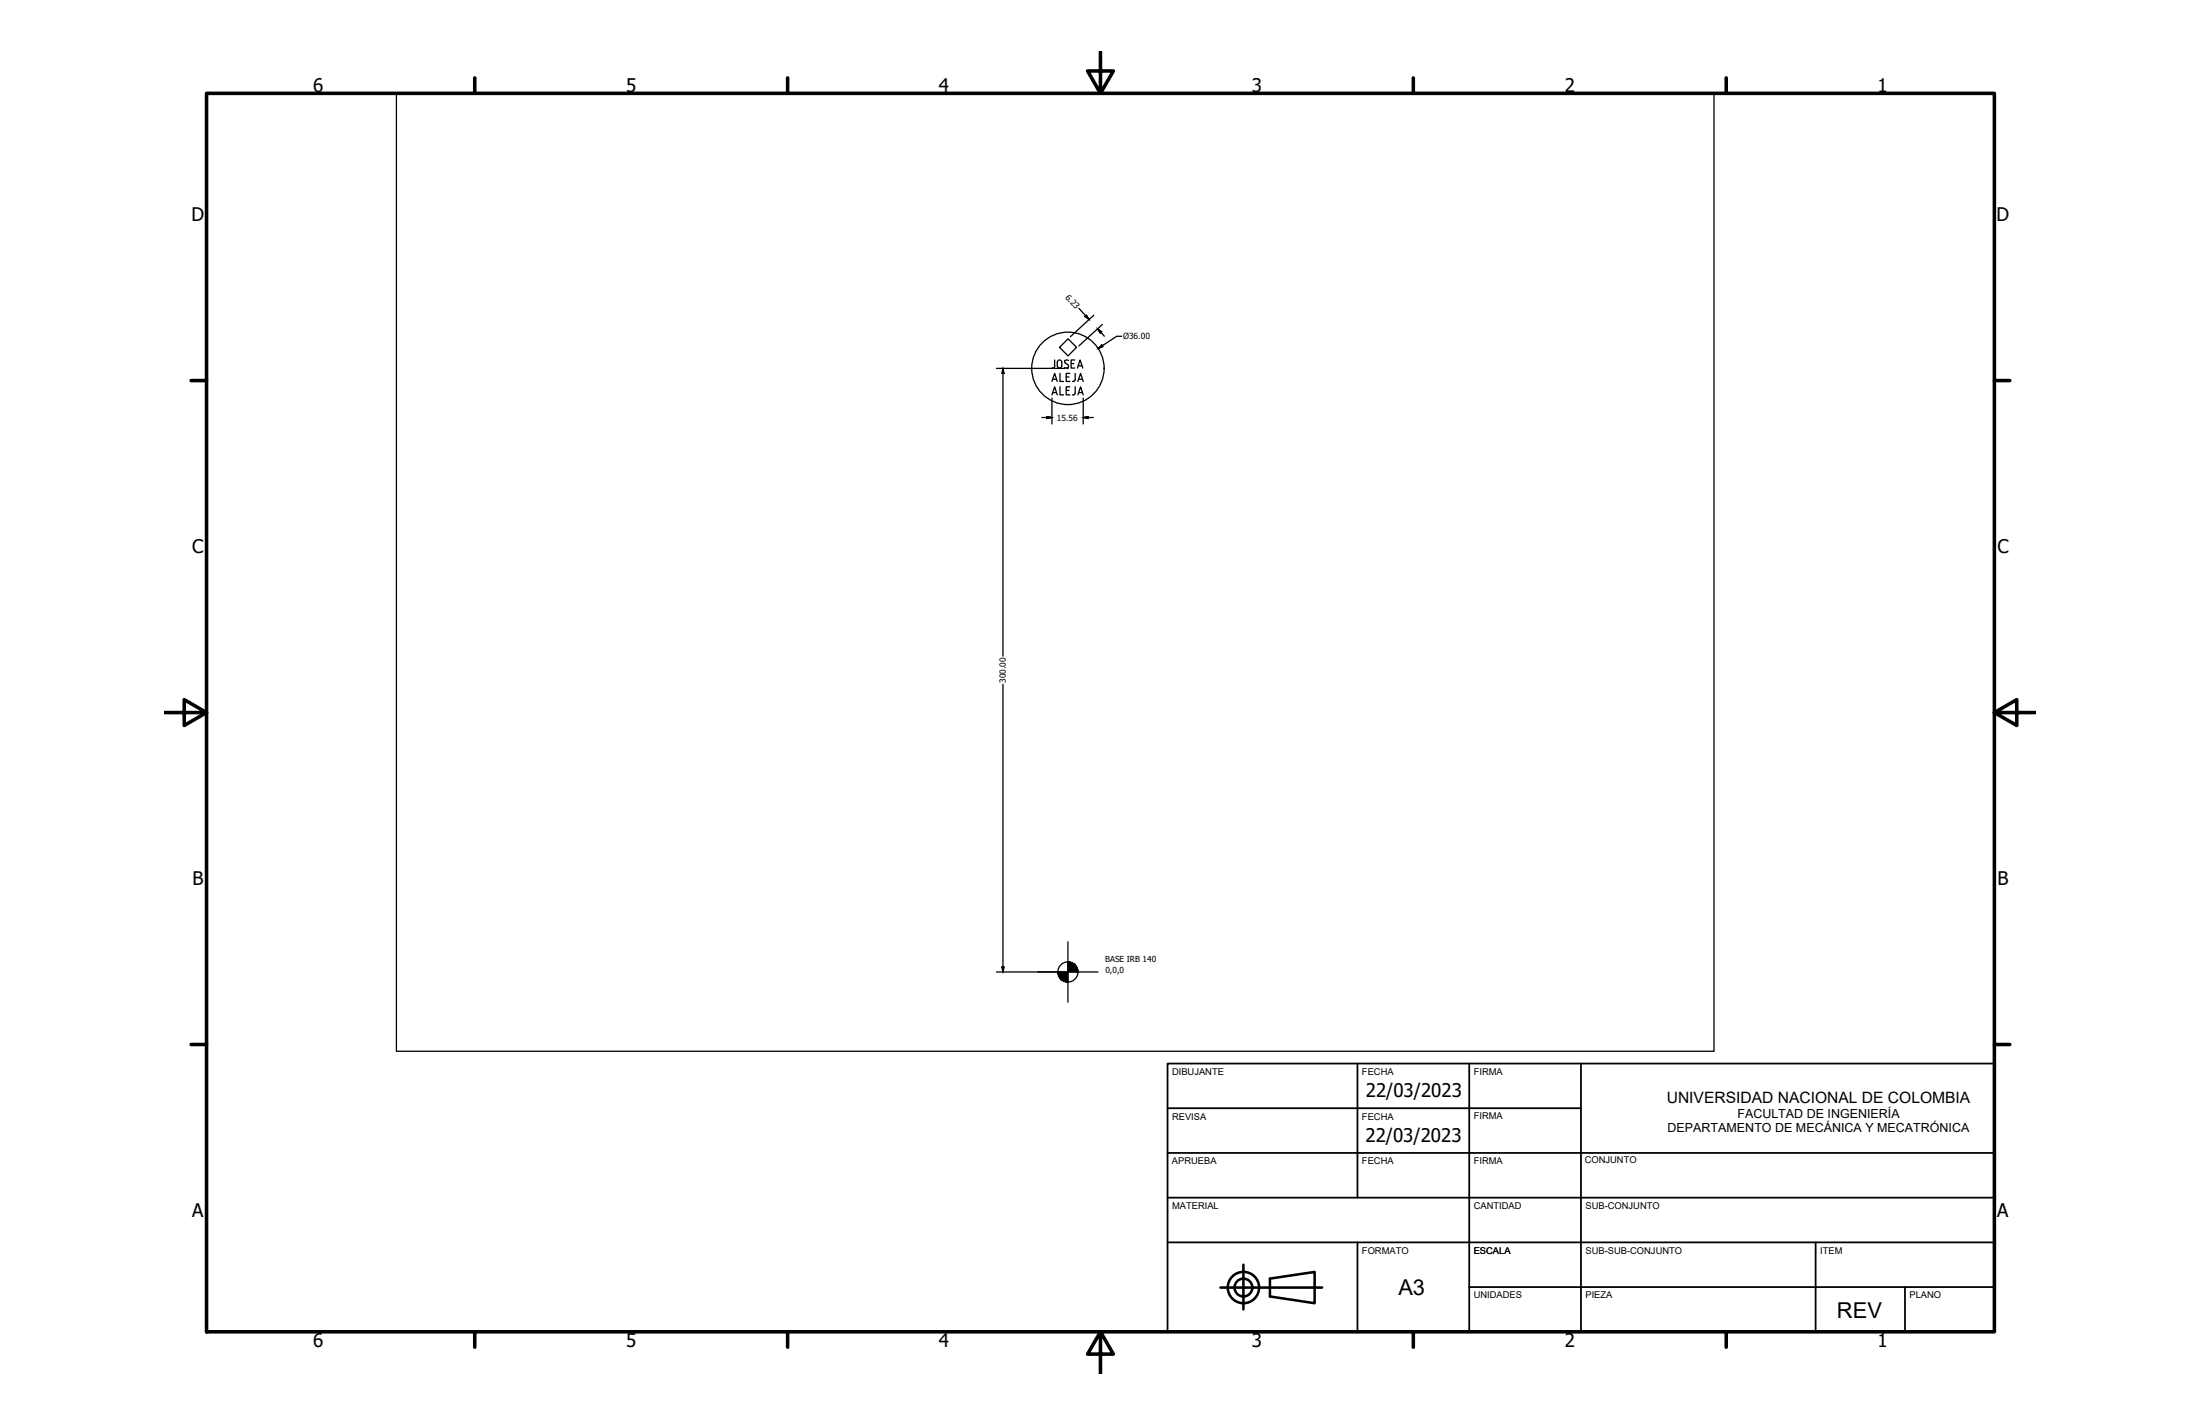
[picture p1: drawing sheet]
<svg xmlns="http://www.w3.org/2000/svg" width="432mm" height="279mm" viewBox="0 0 432 279" stroke-linecap="round" stroke-linejoin="round" font-family="sans-serif">
<!-- layer: 0 -->
<g fill="#000" stroke="#000" stroke-width=".2">
<path d="M196.9 72.3l.2 1h-.4zM213 62.1l.2-.3 .6 .9zM215.4 64.5l.8 .6-.3 .3zM215.5 68.4l.8-.7 .2 .3zM205.5 81.7l1 .2-1 .2zM212.6 81.9l1-.2v.4zM196.7 189.7h.4l-.2 1zM209 192.6l.6 .1zM209.6 188.7l.3 .1z"/>
<path d="M209 192.6l.6 .1zM209.3 192.7h.3z"/>
<path d="M207.6 190.7l2 .3v-.3zM207.6 190.7l2 .3h-2z"/>
<path d="M207.6 191l2 .3v-.3zM207.6 191l2 .3h-1.9z"/>
<path d="M207.7 191.3l1.9 .2v-.2zM207.7 191.3l1.9 .2h-1.8z"/>
<path d="M207.8 191.5l1.8 .3v-.3zM207.8 191.5l1.8 .3h-1.7z"/>
<path d="M207.9 191.8l1.7 .2v-.2zM207.9 191.8l1.7 .2h-1.5z"/>
<path d="M208.1 192l1.5 .2v-.2zM208.1 192l1.5 .2h-1.3z"/>
<path d="M208.3 192.2l1.3 .2v-.2zM208.3 192.2l1.3 .2h-1.1z"/>
<path d="M208.5 192.4l1.1 .1v-.1zM208.5 192.4l1.1 .1h-.8z"/>
<path d="M208.8 192.5l.8 .1zM208.8 192.5l.8 .1z"/>
<path d="M209.6 188.8h.5zM209.6 188.8h.5z"/>
<path d="M209.6 188.8l.8 .1zM209.6 188.8l.8 .1h-.8z"/>
<path d="M209.6 188.9l1.1 .1zM209.6 188.9l1.1 .1h-1.1z"/>
<path d="M209.6 189l1.3 .2-.2-.2zM209.6 189l1.3 .2h-1.3z"/>
<path d="M209.6 189.2l1.5 .2-.2-.2zM209.6 189.2l1.5 .2h-1.5z"/>
<path d="M209.6 189.4l1.7 .2-.2-.2zM209.6 189.4l1.7 .2h-1.7z"/>
<path d="M209.6 189.6l1.8 .3-.1-.3zM209.6 189.6l1.8 .3h-1.8z"/>
<path d="M209.6 189.9l1.9 .3-.1-.3zM209.6 189.9l1.9 .3h-1.9z"/>
<path d="M209.6 190.2l2 .2-.1-.2zM209.6 190.2l2 .2h-2z"/>
<path d="M209.6 190.4l2 .3v-.3zM209.6 190.4l2 .3h-2z"/>
</g>
<g fill="none" stroke="#000" stroke-width=".25">
<path d="M77.8 18.3v188h258.6v-188M195.6 72.3h13.4M196.9 72.3l.2 1h-.4zM196.9 72.3v56.4M206.5 74.8l.5-1.5 .5 1.5M206.5 77.5l.5-1.6 .5 1.6M206.5 72.2h.1M206.5 78.1v5.1M206.6 74.4h.7M206.6 77h.7M207 70.6v1.3l-.3 .3M207.6 70.8a.43 .43 0 0 1 .5-.2 .43 .43 0 0 1 .3 .5v.7a.44 .44 0 0 1-.4 .4 .44 .44 0 0 1-.5-.4z"/>
<path d="M208 73.3v1.5h.8M208 75.9v1.6h.8M209.1 71.2l.4 .3a.43 .43 0 0 1 .1 .7 .43 .43 0 0 1-.7-.1M209.3 74h.5M209.3 76.6h.5M209.6 72.3h.1M209.6 72.2v.1M209.6 66.5l1.7 1.7-1.7 1.6-1.6-1.6zM209.7 70.7a.48 .48 0 0 0-.8 .3l.2 .2M210 73.3h-.7v1.5h.7M210 75.9h-.7v1.6h.7M210.2 71.3h.6"/>
<path d="M210.9 70.6h-.7v1.6h.7M211 73.3v1.2a.41 .41 0 0 1-.5 .3M211 75.9v1.2a.41 .41 0 0 1-.5 .4M211.5 72.2l.5-1.6 .5 1.6M211.6 74.8l.5-1.5 .5 1.5M211.6 77.5l.5-1.6 .5 1.6M211.6 71.8h.7M211.7 74.4h.7M211.7 77h.7M211.8 60.5l2 2.2M212.6 78.1v5.1M213 62.1l.2-.3 .6 .9z"/>
<path d="M214.7 61.8l-4.6 4.3M215.4 64.5l.8 .6-.3 .3zM215.4 64.5l1.4 1.5M215.5 68.4l.8-.7 .2 .3zM216.4 63.7l-4.6 4.2M220.2 66h-1l-3.7 2.4M204.5 81.9h2M205.5 81.7l1 .2-1 .2zM212.6 81.9l1-.2v.4zM212.6 81.9h2M196.9 134.2v56.5M195.6 190.7h19.9"/>
<path d="M196.7 189.7h.4l-.2 1zM209.6 184.8v11.8M211.6 190.7h.1"/>
<circle cx="209.6" cy="72.3" r="7.1"/>
<circle cx="209.6" cy="190.7" r="1.97"/>
</g>
<!-- layer: Border (ANSI) -->
<g fill="none" stroke="#000" stroke-width=".7">
<path d="M40.5 18.3h350.9v243h-350.9zM93.2 15.3v3M154.6 15.3v3M216 10.1v8.2l-2.5-4.4h5l-2.5 4.4M277.4 15.3v3M338.8 15.3v3M37.5 74.7h3M391.4 74.7h3.1M32.2 139.8h8.3l-4.3-2.5v5l4.3-2.5M391.4 139.8l4.4 2.5v-5l-4.4 2.5h8.1M37.5 204.9h3M391.4 204.9h3.1"/>
<path d="M93.2 261.3v3M154.6 261.3v3M216 261.3l2.5 4.4h-5l2.5-4.4v8.2M277.4 261.3v3M338.8 261.3v3"/>
</g>
<!-- layer: TITLEBLOCK -->
<path d="M229.2 208.7h162.2v52.6h-162.2zM229.2 217.4h81.1M266.4 208.7v26.3M288.4 208.7v52.6M310.3 208.7v52.6h-43.9v-17.5M229.2 235h162.2M229.2 226.2h162.2M229.2 243.8h162.2M288.4 252.5h103M356.4 243.8v17.5M373.9 252.5v8.8" fill="none" stroke="#000" stroke-width=".35"/>
<!-- layer: Title (ANSI) -->
<g fill="none" stroke="#000" stroke-width=".5">
<path d="M239.5 252.6h20M244 248.1v8.8M249.3 250.9l8.7-1.3v6.1l-8.7-1.3z"/>
<circle cx="244.1" cy="252.6" r="3.1"/>
<circle cx="244.1" cy="252.6" r="1.75"/>
</g>
<!-- layer: 0 -->
<path d="M40.5 18.3h350.9v243h-350.9z" fill="none" stroke="#000" stroke-width=".2"/>
<g font-size="4.3">
<text x="274.5" y="254.1">A3</text>
<text x="360.5" y="258.6">REV</text>
</g>
<g font-size="3.7">
<text x="61.5" y="18">6</text>
<text x="122.9" y="18">5</text>
<text x="184.3" y="18">4</text>
<text x="245.7" y="18">3</text>
<text x="307.1" y="18">2</text>
<text x="368.5" y="18">1</text>
<text x="37.6" y="43.4">D</text>
<text x="391.9" y="43.4">D</text>
<text x="37.7" y="108.6">C</text>
<text x="392" y="108.6">C</text>
<text x="37.8" y="173.7">B</text>
<text x="392" y="173.7">B</text>
<text x="268.1" y="215.2">22/03/2023</text>
<text x="268" y="224">22/03/2023</text>
<text x="37.7" y="238.9">A</text>
<text x="392" y="238.9">A</text>
<text x="61.5" y="264.3">6</text>
<text x="122.9" y="264.3">5</text>
<text x="184.3" y="264.3">4</text>
<text x="245.7" y="264.3">3</text>
<text x="307.1" y="264.3">2</text>
<text x="368.5" y="264.3">1</text>
</g>
<text font-size="3.1" x="327.1" y="216.4">UNIVERSIDAD NACIONAL DE COLOMBIA</text>
<g font-size="2.5">
<text x="341" y="219.3">FACULTAD DE INGENIERÍA</text>
<text x="327.3" y="222.1">DEPARTAMENTO DE MECÁNICA Y MECATRÓNICA</text>
</g>
<g font-size="1.8">
<text x="230" y="210.9">DIBUJANTE</text>
<text x="267.3" y="210.9">FECHA</text>
<text x="289.2" y="210.9">FIRMA</text>
<text x="230" y="219.7">REVISA</text>
<text x="267.3" y="219.7">FECHA</text>
<text x="289.2" y="219.6">FIRMA</text>
<text x="230" y="228.4">APRUEBA</text>
<text x="267.3" y="228.4">FECHA</text>
<text x="289.2" y="228.4">FIRMA</text>
<text x="311" y="228.2">CONJUNTO</text>
<text x="230" y="237.2">MATERIAL</text>
<text x="289.2" y="237.2">CANTIDAD</text>
<text x="311.2" y="237.2">SUB-CONJUNTO</text>
<text x="267.3" y="246">FORMATO</text>
<text x="289.2" y="246">ESCALA</text>
<text x="311.2" y="246">SUB-SUB-CONJUNTO</text>
<text x="357.2" y="246">ITEM</text>
<text x="289.2" y="254.7">UNIDADES</text>
<text x="311.2" y="254.7">PIEZA</text>
<text x="374.8" y="254.7">PLANO</text>
</g>
<g font-size="1.7">
<text x="209" y="58.4" transform="rotate(48 209 58.4)">6.23</text>
<text x="220.4" y="66.5">Ø36.00</text>
<text x="207.4" y="82.5">15.56</text>
<text x="197.4" y="134" transform="rotate(-90 197.4 134)">300.00</text>
</g>
<g font-size="1.6">
<text x="216.9" y="188.8">BASE IRB 140</text>
<text x="217" y="190.8">0,0,0</text>
</g>
</svg>
